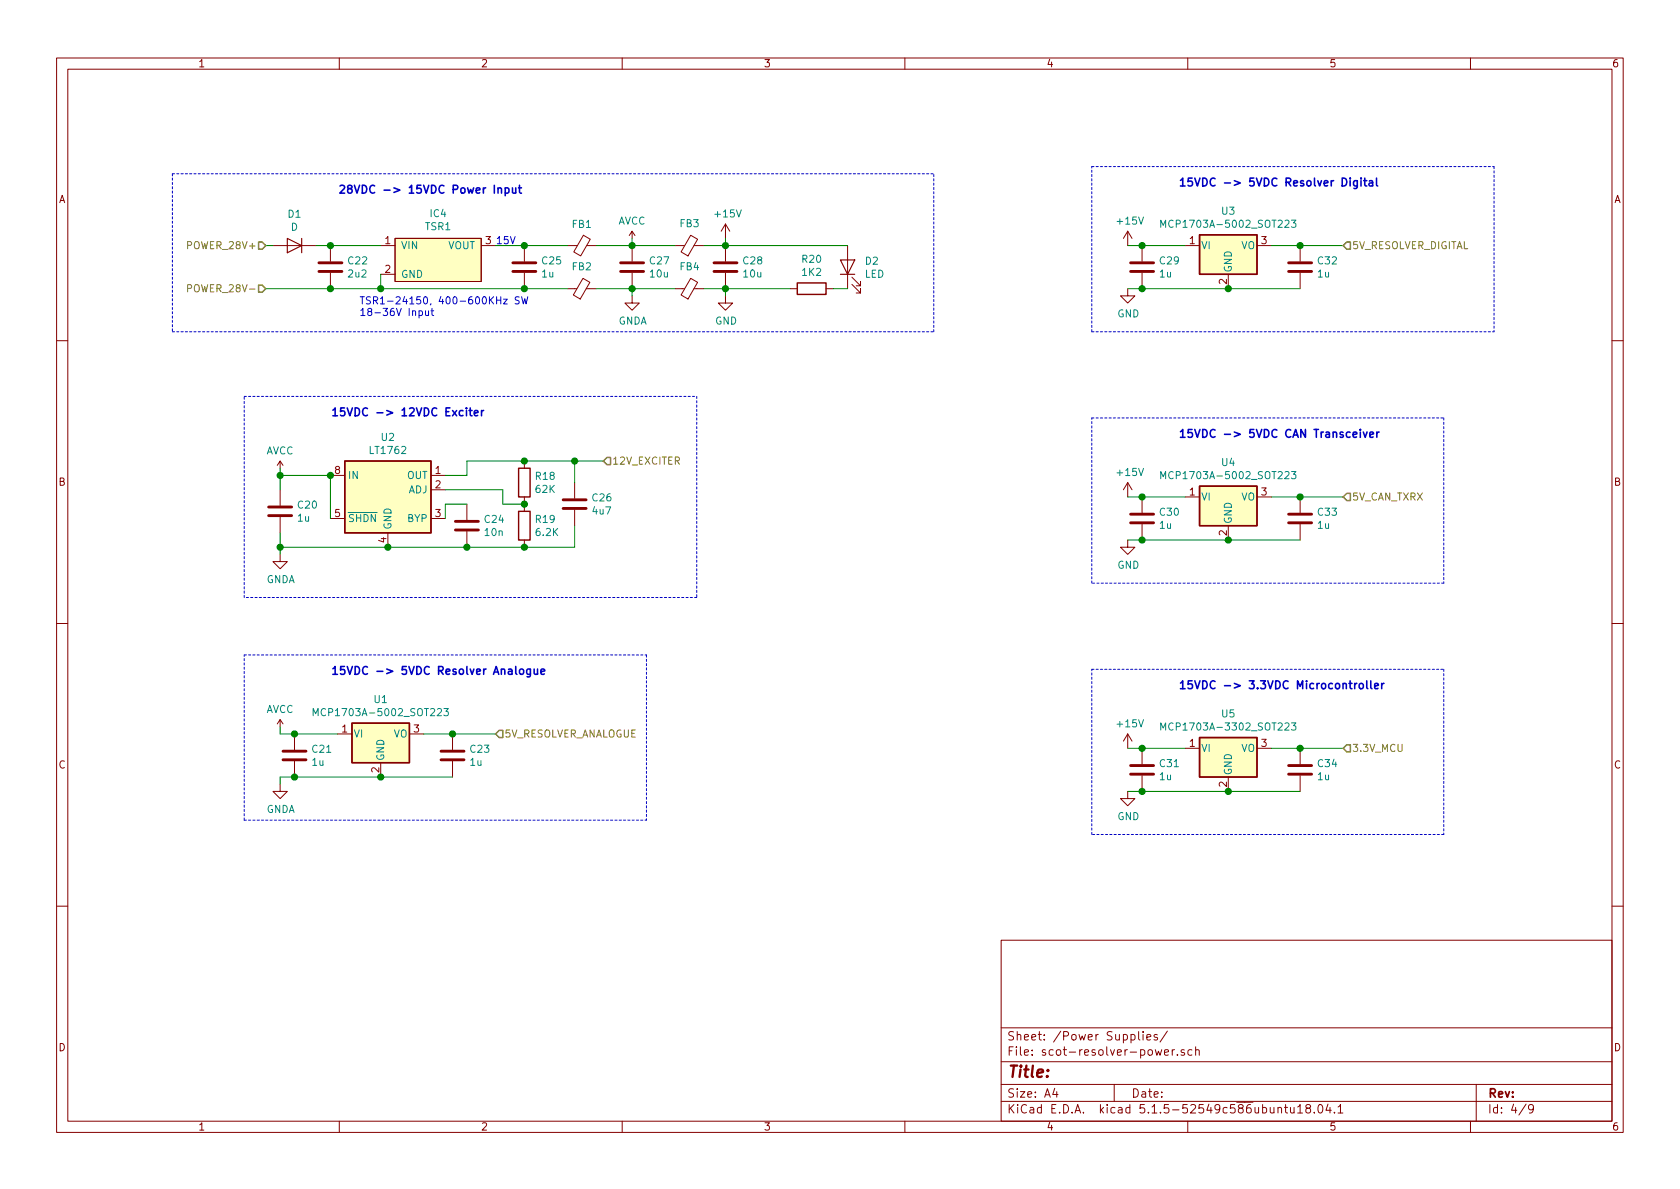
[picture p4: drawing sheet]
EESchema Schematic File Version 4
EELAYER 30 0
EELAYER END
$Descr A4 11693 8268
encoding utf-8
Sheet 4 9
Title ""
Date ""
Rev ""
Comp ""
Comment1 ""
Comment2 ""
Comment3 ""
Comment4 ""
$EndDescr
$Comp
L agg-kicad:TSR1 IC?
U 1 1
P 3050 1800
AR Path="/5E2DAFC1" Ref="IC?"  Part="1" 
AR Path="/5E2C28ED/5E2DAFC1" Ref="IC4"  Part="1" 
F 0 "IC4" H 3050 2125 50  0000 C CNN
F 1 "TSR1" H 3050 2034 50  0000 C CNN
F 2 "agg:TSR1" H 2750 1500 50  0001 L CNN
F 3 "http://www.tracopower.com/products/tsr1.pdf" H 2750 1400 50  0001 L CNN
	1    3050 1800
	1    0    0    -1  
$EndComp
$Comp
L Device:D D?
U 1 1
P 2050 1700
AR Path="/5E2DAFC7" Ref="D?"  Part="1" 
AR Path="/5E2C28ED/5E2DAFC7" Ref="D1"  Part="1" 
F 0 "D1" H 2050 1484 50  0000 C CNN
F 1 "D" H 2050 1575 50  0000 C CNN
F 2 "Diode_SMD:D_1206_3216Metric_Pad1.42x1.75mm_HandSolder" H 2050 1700 50  0001 C CNN
F 3 "~" H 2050 1700 50  0001 C CNN
	1    2050 1700
	-1   0    0    1   
$EndComp
$Comp
L Device:C C?
U 1 1
P 2300 1850
AR Path="/5E2DAFCD" Ref="C?"  Part="1" 
AR Path="/5E2C28ED/5E2DAFCD" Ref="C22"  Part="1" 
F 0 "C22" H 2415 1896 50  0000 L CNN
F 1 "2u2" H 2415 1805 50  0000 L CNN
F 2 "Capacitor_SMD:C_0603_1608Metric_Pad1.05x0.95mm_HandSolder" H 2338 1700 50  0001 C CNN
F 3 "~" H 2300 1850 50  0001 C CNN
	1    2300 1850
	1    0    0    -1  
$EndComp
$Comp
L Regulator_Linear:LT1762 U?
U 1 1
P 2700 3500
AR Path="/5E2DAFD3" Ref="U?"  Part="1" 
AR Path="/5E2C28ED/5E2DAFD3" Ref="U2"  Part="1" 
F 0 "U2" H 2700 3967 50  0000 C CNN
F 1 "LT1762" H 2700 3876 50  0000 C CNN
F 2 "Package_SO:MSOP-8_3x3mm_P0.65mm" H 2700 3150 50  0001 C CNN
F 3 "https://www.analog.com/media/en/technical-documentation/data-sheets/LT1762.pdf" H 2700 2950 50  0001 C CNN
	1    2700 3500
	1    0    0    -1  
$EndComp
$Comp
L Device:C C?
U 1 1
P 3650 1850
AR Path="/5E2DAFD9" Ref="C?"  Part="1" 
AR Path="/5E2C28ED/5E2DAFD9" Ref="C25"  Part="1" 
F 0 "C25" H 3765 1896 50  0000 L CNN
F 1 "1u" H 3765 1805 50  0000 L CNN
F 2 "Capacitor_SMD:C_0603_1608Metric_Pad1.05x0.95mm_HandSolder" H 3688 1700 50  0001 C CNN
F 3 "~" H 3650 1850 50  0001 C CNN
	1    3650 1850
	1    0    0    -1  
$EndComp
Wire Wire Line
	3950 1700 3650 1700
Wire Wire Line
	3650 1700 3450 1700
Connection ~ 3650 1700
Wire Wire Line
	3950 2000 3650 2000
Wire Wire Line
	2200 1700 2300 1700
Connection ~ 2300 1700
$Comp
L power:GND #PWR?
U 1 1
P 5050 2050
AR Path="/5E2DB000" Ref="#PWR?"  Part="1" 
AR Path="/5E2C28ED/5E2DB000" Ref="#PWR0113"  Part="1" 
F 0 "#PWR0113" H 5050 1800 50  0001 C CNN
F 1 "GND" H 5055 1877 50  0000 C CNN
F 2 "" H 5050 2050 50  0001 C CNN
F 3 "" H 5050 2050 50  0001 C CNN
	1    5050 2050
	1    0    0    -1  
$EndComp
$Comp
L Device:C C?
U 1 1
P 4400 1850
AR Path="/5E2DB006" Ref="C?"  Part="1" 
AR Path="/5E2C28ED/5E2DB006" Ref="C27"  Part="1" 
F 0 "C27" H 4515 1896 50  0000 L CNN
F 1 "10u" H 4515 1805 50  0000 L CNN
F 2 "Capacitor_SMD:C_1210_3225Metric_Pad1.42x2.65mm_HandSolder" H 4438 1700 50  0001 C CNN
F 3 "~" H 4400 1850 50  0001 C CNN
	1    4400 1850
	1    0    0    -1  
$EndComp
Wire Wire Line
	2300 3600 2300 3300
Connection ~ 2300 3300
$Comp
L Device:R R?
U 1 1
P 3650 3650
AR Path="/5E2DB019" Ref="R?"  Part="1" 
AR Path="/5E2C28ED/5E2DB019" Ref="R19"  Part="1" 
F 0 "R19" H 3720 3696 50  0000 L CNN
F 1 "6.2K" H 3720 3605 50  0000 L CNN
F 2 "Resistor_SMD:R_0603_1608Metric_Pad1.05x0.95mm_HandSolder" V 3580 3650 50  0001 C CNN
F 3 "~" H 3650 3650 50  0001 C CNN
	1    3650 3650
	1    0    0    -1  
$EndComp
$Comp
L Device:R R?
U 1 1
P 3650 3350
AR Path="/5E2DB01F" Ref="R?"  Part="1" 
AR Path="/5E2C28ED/5E2DB01F" Ref="R18"  Part="1" 
F 0 "R18" H 3720 3396 50  0000 L CNN
F 1 "62K" H 3720 3305 50  0000 L CNN
F 2 "Resistor_SMD:R_0603_1608Metric_Pad1.05x0.95mm_HandSolder" V 3580 3350 50  0001 C CNN
F 3 "~" H 3650 3350 50  0001 C CNN
	1    3650 3350
	1    0    0    -1  
$EndComp
$Comp
L Device:C C?
U 1 1
P 3250 3650
AR Path="/5E2DB025" Ref="C?"  Part="1" 
AR Path="/5E2C28ED/5E2DB025" Ref="C24"  Part="1" 
F 0 "C24" H 3365 3696 50  0000 L CNN
F 1 "10n" H 3365 3605 50  0000 L CNN
F 2 "Capacitor_SMD:C_0402_1005Metric" H 3288 3500 50  0001 C CNN
F 3 "~" H 3250 3650 50  0001 C CNN
	1    3250 3650
	1    0    0    -1  
$EndComp
Wire Wire Line
	3250 3500 3100 3500
Wire Wire Line
	3100 3500 3100 3600
Wire Wire Line
	3250 3800 2700 3800
Connection ~ 2700 3800
$Comp
L Device:C C?
U 1 1
P 4000 3500
AR Path="/5E2DB039" Ref="C?"  Part="1" 
AR Path="/5E2C28ED/5E2DB039" Ref="C26"  Part="1" 
F 0 "C26" H 4115 3546 50  0000 L CNN
F 1 "4u7" H 4115 3455 50  0000 L CNN
F 2 "Capacitor_SMD:C_1210_3225Metric_Pad1.42x2.65mm_HandSolder" H 4038 3350 50  0001 C CNN
F 3 "~" H 4000 3500 50  0001 C CNN
	1    4000 3500
	1    0    0    -1  
$EndComp
Text Notes 3450 1700 0    50   ~ 0
15V
Wire Wire Line
	4400 1650 4400 1700
Connection ~ 4400 1700
Wire Wire Line
	4400 2000 4400 2050
Connection ~ 4400 2000
Wire Notes Line
	1200 1200 1200 2300
Text Notes 2350 1350 0    55   ~ 11
28VDC -> 15VDC Power Input
Text Notes 2500 2200 0    50   ~ 0
TSR1-24150, 400-600KHz SW\n18-36V Input
Text Notes 2300 2900 0    55   ~ 11
15VDC -> 12VDC Exciter
$Comp
L Device:C C?
U 1 1
P 1950 3550
AR Path="/5E3070F3" Ref="C?"  Part="1" 
AR Path="/5E2C28ED/5E3070F3" Ref="C20"  Part="1" 
F 0 "C20" H 2065 3596 50  0000 L CNN
F 1 "1u" H 2065 3505 50  0000 L CNN
F 2 "Capacitor_SMD:C_0603_1608Metric_Pad1.05x0.95mm_HandSolder" H 1988 3400 50  0001 C CNN
F 3 "~" H 1950 3550 50  0001 C CNN
	1    1950 3550
	1    0    0    -1  
$EndComp
Wire Wire Line
	1950 3800 1950 3700
Wire Wire Line
	1950 3800 2700 3800
Wire Wire Line
	1950 3400 1950 3300
Wire Wire Line
	1950 3300 2300 3300
Connection ~ 1950 3300
Wire Wire Line
	1950 3300 1950 3250
Wire Wire Line
	1950 3850 1950 3800
Connection ~ 1950 3800
Wire Wire Line
	3250 3200 3650 3200
Connection ~ 3650 3200
Wire Wire Line
	3650 3200 4000 3200
Wire Wire Line
	3100 3300 3250 3300
Wire Wire Line
	3250 3300 3250 3200
Wire Wire Line
	3100 3400 3500 3400
Wire Wire Line
	3500 3400 3500 3500
Wire Wire Line
	3500 3500 3650 3500
Connection ~ 3650 3500
Wire Wire Line
	3250 3800 3650 3800
Connection ~ 3250 3800
Wire Wire Line
	4000 3350 4000 3200
Connection ~ 4000 3200
Wire Wire Line
	4000 3200 4200 3200
Text HLabel 4200 3200 2    50   Input ~ 0
12V_EXCITER
Wire Notes Line
	4850 2750 4850 4150
Wire Notes Line
	1700 4150 1700 2750
Text HLabel 1850 1700 0    50   Input ~ 0
POWER_28V+
Text HLabel 1850 2000 0    50   Input ~ 0
POWER_28V-
Wire Wire Line
	1850 2000 2300 2000
Connection ~ 2300 2000
Wire Wire Line
	1850 1700 1900 1700
Wire Notes Line
	6500 2300 6500 1200
$Comp
L Device:Ferrite_Bead_Small FB1
U 1 1
P 4050 1700
F 0 "FB1" V 3900 1700 50  0000 C CNN
F 1 "Ferrite_Bead_Small" V 3904 1700 50  0001 C CNN
F 2 "Inductor_SMD:L_0805_2012Metric_Pad1.15x1.40mm_HandSolder" V 3980 1700 50  0001 C CNN
F 3 "~" H 4050 1700 50  0001 C CNN
	1    4050 1700
	0    1    1    0   
$EndComp
$Comp
L Device:Ferrite_Bead_Small FB2
U 1 1
P 4050 2000
F 0 "FB2" V 4200 2000 50  0000 C CNN
F 1 "Ferrite_Bead_Small" V 4196 2000 50  0001 C CNN
F 2 "Inductor_SMD:L_0805_2012Metric_Pad1.15x1.40mm_HandSolder" V 3980 2000 50  0001 C CNN
F 3 "~" H 4050 2000 50  0001 C CNN
	1    4050 2000
	0    -1   -1   0   
$EndComp
Wire Wire Line
	4150 1700 4400 1700
Wire Wire Line
	4150 2000 4400 2000
Wire Wire Line
	2650 1900 2650 2000
Wire Wire Line
	3650 2000 2650 2000
Connection ~ 3650 2000
Wire Wire Line
	2300 1700 2650 1700
Wire Wire Line
	2300 2000 2650 2000
Connection ~ 2650 2000
Wire Notes Line
	1700 2750 4850 2750
Wire Notes Line
	4850 4150 1700 4150
Wire Notes Line
	7600 2300 10400 2300
Wire Notes Line
	7600 1150 10400 1150
Wire Notes Line
	1700 5700 1700 4550
Text Notes 2300 4700 0    55   ~ 11
15VDC -> 5VDC Resolver Analogue
Wire Wire Line
	8550 5500 9050 5500
Connection ~ 8550 5500
Wire Wire Line
	7950 5500 8550 5500
Wire Notes Line
	7600 5800 7600 4650
Wire Notes Line
	10050 5800 7600 5800
Wire Notes Line
	10050 4650 10050 5800
Wire Notes Line
	7600 4650 10050 4650
Connection ~ 9050 5200
Wire Wire Line
	9350 5200 9050 5200
Text HLabel 9350 5200 2    50   Input ~ 0
3.3V_MCU
Wire Wire Line
	8850 5200 9050 5200
Wire Wire Line
	7950 5200 8250 5200
Connection ~ 7950 5200
Wire Wire Line
	7850 5200 7950 5200
Connection ~ 7950 5500
Wire Wire Line
	7950 5500 7850 5500
$Comp
L power:GND #PWR?
U 1 1
P 7850 5500
AR Path="/5E399A43" Ref="#PWR?"  Part="1" 
AR Path="/5E2C28ED/5E399A43" Ref="#PWR0114"  Part="1" 
F 0 "#PWR0114" H 7850 5250 50  0001 C CNN
F 1 "GND" H 7855 5327 50  0000 C CNN
F 2 "" H 7850 5500 50  0001 C CNN
F 3 "" H 7850 5500 50  0001 C CNN
	1    7850 5500
	1    0    0    -1  
$EndComp
$Comp
L power:+15V #PWR?
U 1 1
P 7850 5200
AR Path="/5E399A39" Ref="#PWR?"  Part="1" 
AR Path="/5E2C28ED/5E399A39" Ref="#PWR0115"  Part="1" 
F 0 "#PWR0115" H 7850 5050 50  0001 C CNN
F 1 "+15V" H 7865 5373 50  0000 C CNN
F 2 "" H 7850 5200 50  0001 C CNN
F 3 "" H 7850 5200 50  0001 C CNN
	1    7850 5200
	1    0    0    -1  
$EndComp
$Comp
L Device:C C?
U 1 1
P 9050 5350
AR Path="/5E399A2F" Ref="C?"  Part="1" 
AR Path="/5E2C28ED/5E399A2F" Ref="C34"  Part="1" 
F 0 "C34" H 9165 5396 50  0000 L CNN
F 1 "1u" H 9165 5305 50  0000 L CNN
F 2 "Capacitor_SMD:C_0603_1608Metric_Pad1.05x0.95mm_HandSolder" H 9088 5200 50  0001 C CNN
F 3 "~" H 9050 5350 50  0001 C CNN
	1    9050 5350
	1    0    0    -1  
$EndComp
$Comp
L Device:C C?
U 1 1
P 7950 5350
AR Path="/5E399A25" Ref="C?"  Part="1" 
AR Path="/5E2C28ED/5E399A25" Ref="C31"  Part="1" 
F 0 "C31" H 8065 5396 50  0000 L CNN
F 1 "1u" H 8065 5305 50  0000 L CNN
F 2 "Capacitor_SMD:C_0603_1608Metric_Pad1.05x0.95mm_HandSolder" H 7988 5200 50  0001 C CNN
F 3 "~" H 7950 5350 50  0001 C CNN
	1    7950 5350
	1    0    0    -1  
$EndComp
Text Notes 8200 4800 0    55   ~ 11
15VDC -> 3.3VDC Microcontroller
Wire Notes Line
	7600 4050 7600 2900
Wire Notes Line
	10050 4050 7600 4050
Wire Notes Line
	10050 2900 10050 4050
Wire Notes Line
	7600 2900 10050 2900
Connection ~ 9050 3450
Wire Wire Line
	9350 3450 9050 3450
Text HLabel 9350 3450 2    50   Input ~ 0
5V_CAN_TXRX
Wire Wire Line
	8550 3750 9050 3750
Wire Wire Line
	8850 3450 9050 3450
Wire Wire Line
	7950 3450 8250 3450
Connection ~ 7950 3450
Wire Wire Line
	7850 3450 7950 3450
Connection ~ 7950 3750
Wire Wire Line
	7950 3750 7850 3750
Connection ~ 8550 3750
Wire Wire Line
	7950 3750 8550 3750
$Comp
L power:GND #PWR?
U 1 1
P 7850 3750
AR Path="/5E38FD8B" Ref="#PWR?"  Part="1" 
AR Path="/5E2C28ED/5E38FD8B" Ref="#PWR0116"  Part="1" 
F 0 "#PWR0116" H 7850 3500 50  0001 C CNN
F 1 "GND" H 7855 3577 50  0000 C CNN
F 2 "" H 7850 3750 50  0001 C CNN
F 3 "" H 7850 3750 50  0001 C CNN
	1    7850 3750
	1    0    0    -1  
$EndComp
$Comp
L power:+15V #PWR?
U 1 1
P 7850 3450
AR Path="/5E38FD81" Ref="#PWR?"  Part="1" 
AR Path="/5E2C28ED/5E38FD81" Ref="#PWR0117"  Part="1" 
F 0 "#PWR0117" H 7850 3300 50  0001 C CNN
F 1 "+15V" H 7865 3623 50  0000 C CNN
F 2 "" H 7850 3450 50  0001 C CNN
F 3 "" H 7850 3450 50  0001 C CNN
	1    7850 3450
	1    0    0    -1  
$EndComp
$Comp
L Device:C C?
U 1 1
P 9050 3600
AR Path="/5E38FD77" Ref="C?"  Part="1" 
AR Path="/5E2C28ED/5E38FD77" Ref="C33"  Part="1" 
F 0 "C33" H 9165 3646 50  0000 L CNN
F 1 "1u" H 9165 3555 50  0000 L CNN
F 2 "Capacitor_SMD:C_0603_1608Metric_Pad1.05x0.95mm_HandSolder" H 9088 3450 50  0001 C CNN
F 3 "~" H 9050 3600 50  0001 C CNN
	1    9050 3600
	1    0    0    -1  
$EndComp
$Comp
L Device:C C?
U 1 1
P 7950 3600
AR Path="/5E38FD6D" Ref="C?"  Part="1" 
AR Path="/5E2C28ED/5E38FD6D" Ref="C30"  Part="1" 
F 0 "C30" H 8065 3646 50  0000 L CNN
F 1 "1u" H 8065 3555 50  0000 L CNN
F 2 "Capacitor_SMD:C_0603_1608Metric_Pad1.05x0.95mm_HandSolder" H 7988 3450 50  0001 C CNN
F 3 "~" H 7950 3600 50  0001 C CNN
	1    7950 3600
	1    0    0    -1  
$EndComp
$Comp
L Regulator_Linear:MCP1703A-5002_SOT223 U?
U 1 1
P 8550 3450
AR Path="/5E38FD63" Ref="U?"  Part="1" 
AR Path="/5E2C28ED/5E38FD63" Ref="U4"  Part="1" 
F 0 "U4" H 8550 3692 50  0000 C CNN
F 1 "MCP1703A-5002_SOT223" H 8550 3601 50  0000 C CNN
F 2 "Package_TO_SOT_SMD:SOT-223-3_TabPin2" H 8550 3650 50  0001 C CNN
F 3 "http://ww1.microchip.com/downloads/en/DeviceDoc/20005122B.pdf" H 8550 3400 50  0001 C CNN
	1    8550 3450
	1    0    0    -1  
$EndComp
Text Notes 8200 3050 0    55   ~ 11
15VDC -> 5VDC CAN Transceiver
Wire Notes Line
	7600 2300 7600 1150
Wire Notes Line
	10400 1150 10400 2300
Connection ~ 9050 1700
Wire Wire Line
	9350 1700 9050 1700
Text HLabel 9350 1700 2    50   Input ~ 0
5V_RESOLVER_DIGITAL
Wire Wire Line
	8550 2000 9050 2000
Wire Wire Line
	8850 1700 9050 1700
Wire Wire Line
	7950 1700 8250 1700
Connection ~ 7950 1700
Wire Wire Line
	7850 1700 7950 1700
Connection ~ 7950 2000
Wire Wire Line
	7950 2000 7850 2000
Connection ~ 8550 2000
Wire Wire Line
	7950 2000 8550 2000
$Comp
L power:GND #PWR?
U 1 1
P 7850 2000
AR Path="/5E36568F" Ref="#PWR?"  Part="1" 
AR Path="/5E2C28ED/5E36568F" Ref="#PWR0118"  Part="1" 
F 0 "#PWR0118" H 7850 1750 50  0001 C CNN
F 1 "GND" H 7855 1827 50  0000 C CNN
F 2 "" H 7850 2000 50  0001 C CNN
F 3 "" H 7850 2000 50  0001 C CNN
	1    7850 2000
	1    0    0    -1  
$EndComp
$Comp
L power:+15V #PWR?
U 1 1
P 7850 1700
AR Path="/5E359A10" Ref="#PWR?"  Part="1" 
AR Path="/5E2C28ED/5E359A10" Ref="#PWR0119"  Part="1" 
F 0 "#PWR0119" H 7850 1550 50  0001 C CNN
F 1 "+15V" H 7865 1873 50  0000 C CNN
F 2 "" H 7850 1700 50  0001 C CNN
F 3 "" H 7850 1700 50  0001 C CNN
	1    7850 1700
	1    0    0    -1  
$EndComp
$Comp
L Device:C C?
U 1 1
P 9050 1850
AR Path="/5E2FBD37" Ref="C?"  Part="1" 
AR Path="/5E2C28ED/5E2FBD37" Ref="C32"  Part="1" 
F 0 "C32" H 9165 1896 50  0000 L CNN
F 1 "1u" H 9165 1805 50  0000 L CNN
F 2 "Capacitor_SMD:C_0603_1608Metric_Pad1.05x0.95mm_HandSolder" H 9088 1700 50  0001 C CNN
F 3 "~" H 9050 1850 50  0001 C CNN
	1    9050 1850
	1    0    0    -1  
$EndComp
$Comp
L Device:C C?
U 1 1
P 7950 1850
AR Path="/5E2FBD31" Ref="C?"  Part="1" 
AR Path="/5E2C28ED/5E2FBD31" Ref="C29"  Part="1" 
F 0 "C29" H 8065 1896 50  0000 L CNN
F 1 "1u" H 8065 1805 50  0000 L CNN
F 2 "Capacitor_SMD:C_0603_1608Metric_Pad1.05x0.95mm_HandSolder" H 7988 1700 50  0001 C CNN
F 3 "~" H 7950 1850 50  0001 C CNN
	1    7950 1850
	1    0    0    -1  
$EndComp
$Comp
L Regulator_Linear:MCP1703A-5002_SOT223 U?
U 1 1
P 8550 1700
AR Path="/5E2FBD2B" Ref="U?"  Part="1" 
AR Path="/5E2C28ED/5E2FBD2B" Ref="U3"  Part="1" 
F 0 "U3" H 8550 1942 50  0000 C CNN
F 1 "MCP1703A-5002_SOT223" H 8550 1851 50  0000 C CNN
F 2 "Package_TO_SOT_SMD:SOT-223-3_TabPin2" H 8550 1900 50  0001 C CNN
F 3 "http://ww1.microchip.com/downloads/en/DeviceDoc/20005122B.pdf" H 8550 1650 50  0001 C CNN
	1    8550 1700
	1    0    0    -1  
$EndComp
Text Notes 8200 1300 0    55   ~ 11
15VDC -> 5VDC Resolver Digital
$Comp
L Regulator_Linear:MCP1703A-3302_SOT223 U?
U 1 1
P 8550 5200
AR Path="/5E2DE86E" Ref="U?"  Part="1" 
AR Path="/5E2C28ED/5E2DE86E" Ref="U5"  Part="1" 
F 0 "U5" H 8550 5442 50  0000 C CNN
F 1 "MCP1703A-3302_SOT223" H 8550 5351 50  0000 C CNN
F 2 "Package_TO_SOT_SMD:SOT-223-3_TabPin2" H 8550 5400 50  0001 C CNN
F 3 "http://ww1.microchip.com/downloads/en/DeviceDoc/20005122B.pdf" H 8550 5150 50  0001 C CNN
	1    8550 5200
	1    0    0    -1  
$EndComp
Wire Notes Line
	1700 4550 4500 4550
Wire Notes Line
	1700 5700 4500 5700
Wire Wire Line
	2050 5400 1950 5400
Wire Wire Line
	1950 5100 2050 5100
$Comp
L Device:C C?
U 1 1
P 2050 5250
AR Path="/5E53BC07" Ref="C?"  Part="1" 
AR Path="/5E2C28ED/5E53BC07" Ref="C21"  Part="1" 
F 0 "C21" H 2165 5296 50  0000 L CNN
F 1 "1u" H 2165 5205 50  0000 L CNN
F 2 "Capacitor_SMD:C_0603_1608Metric_Pad1.05x0.95mm_HandSolder" H 2088 5100 50  0001 C CNN
F 3 "~" H 2050 5250 50  0001 C CNN
	1    2050 5250
	1    0    0    -1  
$EndComp
Connection ~ 2050 5100
Wire Wire Line
	2050 5100 2350 5100
Connection ~ 2050 5400
Connection ~ 3150 5100
Wire Wire Line
	3450 5100 3150 5100
Text HLabel 3450 5100 2    50   Input ~ 0
5V_RESOLVER_ANALOGUE
Wire Wire Line
	2650 5400 3150 5400
Wire Wire Line
	2950 5100 3150 5100
Connection ~ 2650 5400
Wire Wire Line
	2050 5400 2650 5400
$Comp
L Device:C C?
U 1 1
P 3150 5250
AR Path="/5E53BC11" Ref="C?"  Part="1" 
AR Path="/5E2C28ED/5E53BC11" Ref="C23"  Part="1" 
F 0 "C23" H 3265 5296 50  0000 L CNN
F 1 "1u" H 3265 5205 50  0000 L CNN
F 2 "Capacitor_SMD:C_0603_1608Metric_Pad1.05x0.95mm_HandSolder" H 3188 5100 50  0001 C CNN
F 3 "~" H 3150 5250 50  0001 C CNN
	1    3150 5250
	1    0    0    -1  
$EndComp
$Comp
L Regulator_Linear:MCP1703A-5002_SOT223 U?
U 1 1
P 2650 5100
AR Path="/5E53BBFD" Ref="U?"  Part="1" 
AR Path="/5E2C28ED/5E53BBFD" Ref="U1"  Part="1" 
F 0 "U1" H 2650 5342 50  0000 C CNN
F 1 "MCP1703A-5002_SOT223" H 2650 5251 50  0000 C CNN
F 2 "Package_TO_SOT_SMD:SOT-223-3_TabPin2" H 2650 5300 50  0001 C CNN
F 3 "http://ww1.microchip.com/downloads/en/DeviceDoc/20005122B.pdf" H 2650 5050 50  0001 C CNN
	1    2650 5100
	1    0    0    -1  
$EndComp
Wire Notes Line
	4500 4550 4500 5700
$Comp
L power:GNDA #PWR0120
U 1 1
P 4400 2050
F 0 "#PWR0120" H 4400 1800 50  0001 C CNN
F 1 "GNDA" H 4405 1877 50  0000 C CNN
F 2 "" H 4400 2050 50  0001 C CNN
F 3 "" H 4400 2050 50  0001 C CNN
	1    4400 2050
	1    0    0    -1  
$EndComp
$Comp
L Device:Ferrite_Bead_Small FB4
U 1 1
P 4800 2000
F 0 "FB4" V 4950 2000 50  0000 C CNN
F 1 "Ferrite_Bead_Small" V 4946 2000 50  0001 C CNN
F 2 "Inductor_SMD:L_0805_2012Metric_Pad1.15x1.40mm_HandSolder" V 4730 2000 50  0001 C CNN
F 3 "~" H 4800 2000 50  0001 C CNN
	1    4800 2000
	0    -1   -1   0   
$EndComp
$Comp
L Device:C C?
U 1 1
P 5050 1850
AR Path="/5E215C45" Ref="C?"  Part="1" 
AR Path="/5E2C28ED/5E215C45" Ref="C28"  Part="1" 
F 0 "C28" H 5165 1896 50  0000 L CNN
F 1 "10u" H 5165 1805 50  0000 L CNN
F 2 "Capacitor_SMD:C_1210_3225Metric_Pad1.42x2.65mm_HandSolder" H 5088 1700 50  0001 C CNN
F 3 "~" H 5050 1850 50  0001 C CNN
	1    5050 1850
	1    0    0    -1  
$EndComp
Wire Wire Line
	5050 2000 4900 2000
Wire Wire Line
	4700 2000 4400 2000
Connection ~ 5050 2000
$Comp
L power:+15V #PWR0121
U 1 1
P 5050 1650
F 0 "#PWR0121" H 5050 1500 50  0001 C CNN
F 1 "+15V" H 5065 1823 50  0000 C CNN
F 2 "" H 5050 1650 50  0001 C CNN
F 3 "" H 5050 1650 50  0001 C CNN
	1    5050 1650
	1    0    0    -1  
$EndComp
Wire Wire Line
	5050 2050 5050 2000
Wire Wire Line
	5050 1700 5050 1650
$Comp
L Device:Ferrite_Bead_Small FB3
U 1 1
P 4800 1700
F 0 "FB3" V 4950 1700 50  0000 C CNN
F 1 "Ferrite_Bead_Small" V 4946 1700 50  0001 C CNN
F 2 "Inductor_SMD:L_0805_2012Metric_Pad1.15x1.40mm_HandSolder" V 4730 1700 50  0001 C CNN
F 3 "~" H 4800 1700 50  0001 C CNN
	1    4800 1700
	0    -1   -1   0   
$EndComp
Wire Wire Line
	4900 1700 5050 1700
Connection ~ 5050 1700
Wire Wire Line
	4700 1700 4400 1700
$Comp
L agg-kicad:AVCC #PWR0122
U 1 1
P 4400 1650
F 0 "#PWR0122" H 4400 1760 50  0001 L CNN
F 1 "AVCC" H 4400 1773 50  0000 C CNN
F 2 "" H 4400 1650 50  0001 C CNN
F 3 "" H 4400 1650 50  0001 C CNN
	1    4400 1650
	1    0    0    -1  
$EndComp
$Comp
L power:GNDA #PWR0123
U 1 1
P 1950 3850
F 0 "#PWR0123" H 1950 3600 50  0001 C CNN
F 1 "GNDA" H 1955 3677 50  0000 C CNN
F 2 "" H 1950 3850 50  0001 C CNN
F 3 "" H 1950 3850 50  0001 C CNN
	1    1950 3850
	1    0    0    -1  
$EndComp
$Comp
L agg-kicad:AVCC #PWR0124
U 1 1
P 1950 3250
F 0 "#PWR0124" H 1950 3360 50  0001 L CNN
F 1 "AVCC" H 1950 3373 50  0000 C CNN
F 2 "" H 1950 3250 50  0001 C CNN
F 3 "" H 1950 3250 50  0001 C CNN
	1    1950 3250
	1    0    0    -1  
$EndComp
$Comp
L agg-kicad:AVCC #PWR0125
U 1 1
P 1950 5050
F 0 "#PWR0125" H 1950 5160 50  0001 L CNN
F 1 "AVCC" H 1950 5173 50  0000 C CNN
F 2 "" H 1950 5050 50  0001 C CNN
F 3 "" H 1950 5050 50  0001 C CNN
	1    1950 5050
	1    0    0    -1  
$EndComp
$Comp
L power:GNDA #PWR0126
U 1 1
P 1950 5450
F 0 "#PWR0126" H 1950 5200 50  0001 C CNN
F 1 "GNDA" H 1955 5277 50  0000 C CNN
F 2 "" H 1950 5450 50  0001 C CNN
F 3 "" H 1950 5450 50  0001 C CNN
	1    1950 5450
	1    0    0    -1  
$EndComp
Wire Wire Line
	1950 5450 1950 5400
Wire Wire Line
	1950 5100 1950 5050
$Comp
L Device:LED D2
U 1 1
P 5900 1850
F 0 "D2" V 5939 1733 50  0000 R CNN
F 1 "LED" V 5848 1733 50  0000 R CNN
F 2 "Capacitor_SMD:C_1206_3216Metric_Pad1.42x1.75mm_HandSolder" H 5900 1850 50  0001 C CNN
F 3 "~" H 5900 1850 50  0001 C CNN
	1    5900 1850
	0    -1   -1   0   
$EndComp
$Comp
L Device:R R20
U 1 1
P 5650 2000
F 0 "R20" V 5443 2000 50  0000 C CNN
F 1 "1K2" V 5534 2000 50  0000 C CNN
F 2 "Resistor_SMD:R_0805_2012Metric_Pad1.15x1.40mm_HandSolder" V 5580 2000 50  0001 C CNN
F 3 "~" H 5650 2000 50  0001 C CNN
	1    5650 2000
	0    1    1    0   
$EndComp
Wire Notes Line
	1200 2300 6500 2300
Wire Notes Line
	1200 1200 6500 1200
Connection ~ 3650 3800
Wire Wire Line
	4000 3800 3650 3800
Wire Wire Line
	4000 3650 4000 3800
Wire Wire Line
	5900 1700 5050 1700
Wire Wire Line
	5800 2000 5900 2000
Wire Wire Line
	5500 2000 5050 2000
$EndSCHEMATC
